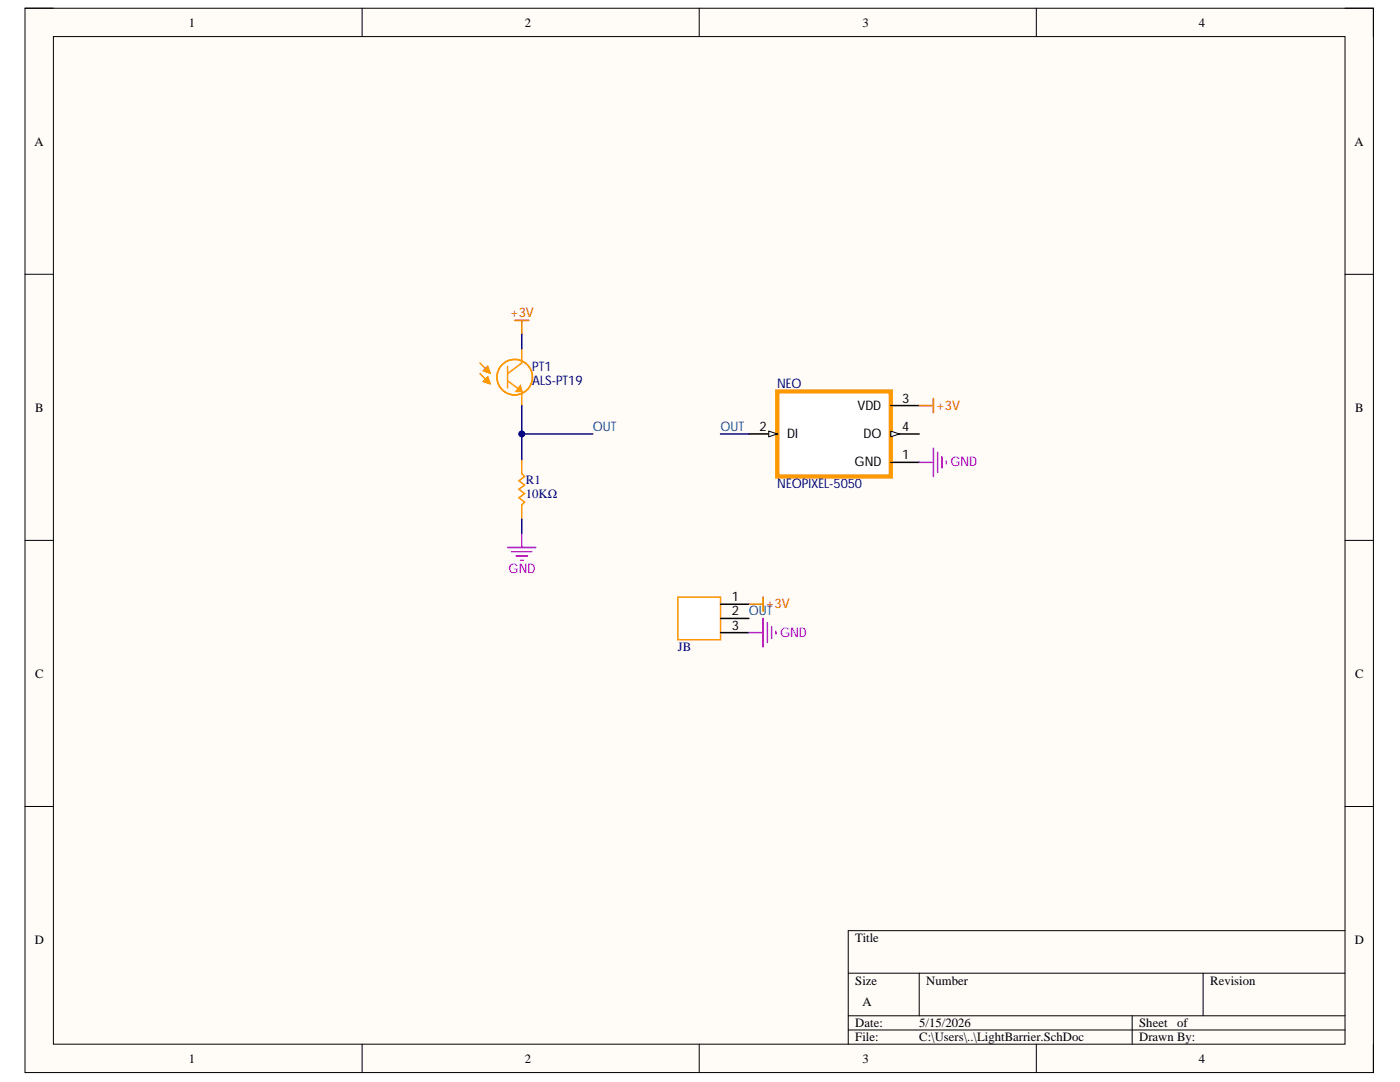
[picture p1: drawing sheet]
<svg xmlns="http://www.w3.org/2000/svg" width="279mm" height="216mm" viewBox="0 0 279 216" stroke-linecap="round" stroke-linejoin="round" font-family="sans-serif">
<path d="M5 1.6h269.1v212.4h-269.1z" fill-rule="evenodd" fill="#fffcf8"/>
<path d="M5 1.6h269.1v212.4h-269.1z" fill="none" stroke="#000" stroke-width=".2"/>
<path d="M10.7 7.3h257.7v201.1h-257.7z" fill-rule="evenodd" fill="#fffcf8"/>
<g fill="none" stroke="#000" stroke-width=".2">
<path d="M5 1.6h5.7M10.7 7.3h257.7v201.1h-257.7zM72.3 1.6v5.7M139.5 1.6v5.7M206.8 1.6v5.7M268.4 1.6h5.7v5.7M5 54.7h5.7M268.4 54.7h5.7M5 107.8h5.7M268.4 107.8h5.7M5 160.9h5.7M268.4 160.9h5.7"/>
<path d="M169.3 194.2h99.1M183.5 194.2v8.5M240.1 194.2v8.5M268.4 185.7h-99.1v22.7M72.3 208.4v5.6M139.5 208.4v5.6M169.3 202.7h99.1M169.3 205.5h99.1M206.8 208.4v5.6M225.9 202.7v5.7M274.1 208.4v5.6"/>
</g>
<path d="M95.8 72.4l2 2M95.8 74.6l2 1.9M96.5 74l1.3 .4M97.3 73.1l.5 1.3M97.3 75.3l.5 1.2-1.3-.4zM101.3 73.1v4.3M101.3 76l2.8 2.1M104.1 72.4l-2.8 2.2" fill="none" stroke="#f90" stroke-width=".3"/>
<path d="M97.3 73.1l-.8 .9M103.9 77.8l.2 .3" fill="none" stroke="#00f" stroke-width=".3"/>
<path d="M97.3 73.1l.5 1.3-1.3-.4z" fill="#f90"/>
<path d="M97.3 73.1l.5 1.3-1.3-.4z" fill="none" stroke="#f90" stroke-width=".3"/>
<path d="M103.9 77l.2 1.1h-1.1z" fill="#f90"/>
<path d="M103.9 77l.2 1.1h-1.1z" fill="none" stroke="#f90" stroke-width=".3"/>
<path d="M97.3 75.3l.5 1.2-1.3-.4z" fill="#f90"/>
<g fill="none" stroke="#f90" stroke-width=".3">
<path d="M97.3 75.3l.5 1.2-1.3-.4zM104.1 69.6v2.8M104.1 78.1v2.8M104.1 91.7v2.8l.6 .6-1.1 .8 1.1 .9-1.1 .8 1.1 .9-1.1 .8 1.1 .9-.6 .5v2.9"/>
<circle cx="102.7" cy="75.3" r="3.5"/>
</g>
<path d="M101.3 109.2h5.7M102.2 110.1h3.9M103 110.9h2.3M103.9 111.8h.5M104.1 106.4v2.8" fill="none" stroke="#90f" stroke-width=".3"/>
<path d="M102.7 63.9h2.9M104.1 63.9v2.9" fill="none" stroke="#f00" stroke-width=".3"/>
<path d="M155.1 78.1h22.7v17h-22.7z" fill-rule="evenodd" fill="#fff"/>
<path d="M155.1 78.1h22.7v17h-22.7z" fill="none" stroke="#f90" stroke-width=".85"/>
<path d="M149.5 86.6h5.6" fill="none" stroke="#000" stroke-width=".3"/>
<path d="M153.4 86l1.7 .6-1.7 .6z" fill="#f8fcff"/>
<path d="M153.4 86l1.7 .6-1.7 .6z" fill="none" stroke="#000" stroke-width=".2"/>
<path d="M177.8 80.9h5.7M177.8 86.6h5.7" fill="none" stroke="#000" stroke-width=".3"/>
<path d="M177.8 86l1.7 .6-1.7 .6z" fill="#f8fcff"/>
<path d="M177.8 86l1.7 .6-1.7 .6z" fill="none" stroke="#000" stroke-width=".2"/>
<path d="M177.8 92.3h5.7" fill="none" stroke="#000" stroke-width=".3"/>
<path d="M104.1 66.8v2.8M104.1 80.9v10.8" fill="none" stroke="#000080" stroke-width=".3"/>
<circle cx="104.1" cy="86.6" r=".57" fill="#000080"/>
<circle cx="104.1" cy="86.6" r=".57" fill="none" stroke="#000080" stroke-width=".2"/>
<path d="M104.1 86.6h14.2M104.1 103.6v2.8" fill="none" stroke="#000080" stroke-width=".3"/>
<circle cx="104.1" cy="86.6" r=".57" fill="#000080"/>
<circle cx="104.1" cy="86.6" r=".57" fill="none" stroke="#000080" stroke-width=".2"/>
<path d="M143.8 86.6h5.7" fill="none" stroke="#000080" stroke-width=".3"/>
<path d="M183.5 92.3h2.8M186.3 89.4v5.7M187.1 90.3v3.9M188 91.1v2.3M188.8 92v.5" fill="none" stroke="#90f" stroke-width=".3"/>
<path d="M135.3 119.2h8.5v8.5h-8.5z" fill-rule="evenodd" fill="#fff"/>
<path d="M135.3 119.2h8.5v8.5h-8.5z" fill="none" stroke="#f90" stroke-width=".3"/>
<path d="M143.8 120.6h5.7M143.8 123.4h5.7M143.8 126.2h5.7" fill="none" stroke="#000" stroke-width=".3"/>
<path d="M149.5 126.2h2.8M152.3 123.4v5.7M153.1 124.3v3.9M154 125.1v2.3M154.8 125.9v.6" fill="none" stroke="#90f" stroke-width=".3"/>
<path d="M186.3 79.5v2.8M183.5 80.9h2.8M152.3 119.2v2.8M149.5 120.6h2.8" fill="none" stroke="#f00" stroke-width=".3"/>
<g font-size="2.6" fill="#f00">
<text x="101.8" y="63.3">+3V</text>
<text x="186.8" y="81.7">+3V</text>
<text x="152.8" y="121.4">+3V</text>
</g>
<g font-size="2.6" fill="#000080">
<text x="106.2" y="74">PT1</text>
<text x="106.2" y="76.8">ALS-PT19</text>
<text x="155.1" y="77.5">NEO</text>
<text x="155.1" y="97.3">NEOPIXEL-5050</text>
</g>
<g font-size="2.6">
<text x="171.2" y="81.7">VDD</text>
<text x="180" y="80.3">3</text>
<text x="151.6" y="86">2</text>
<text x="157.1" y="87.4">DI</text>
<text x="172.3" y="87.4">DO</text>
<text x="180" y="86">4</text>
<text x="170.6" y="93.1">GND</text>
<text x="180" y="91.6">1</text>
<text x="146" y="120">1</text>
<text x="146" y="122.8">2 OUT</text>
<text x="146" y="125.6">3</text>
</g>
<g font-size="2.6" fill="#0b5394">
<text x="118.3" y="86">OUT</text>
<text x="143.8" y="86">OUT</text>
</g>
<g font-size="2.6" fill="#90f">
<text x="189.7" y="93.1">GND</text>
<text x="101.5" y="114.3">GND</text>
<text x="155.7" y="127.1">GND</text>
</g>
<g font-size="2.5">
<text x="37.7" y="5.3">1</text>
<text x="104.7" y="5.3">2</text>
<text x="172.1" y="5.3">3</text>
<text x="239.2" y="5.3">4</text>
<text x="6.9" y="29.1">A</text>
<text x="270.3" y="29.1">A</text>
<text x="7" y="82.2">B</text>
<text x="270.5" y="82.2">B</text>
<text x="7" y="135.2">C</text>
<text x="270.5" y="135.2">C</text>
<text x="6.9" y="188.3">D</text>
<text x="170.7" y="188">Title</text>
<text x="270.4" y="188.3">D</text>
<text x="170.7" y="196.5">Size</text>
<text x="184.9" y="196.5">Number</text>
<text x="241.5" y="196.5">Revision</text>
<text x="172.1" y="200.7">A</text>
<text x="170.7" y="205">Date:</text>
<text x="170.7" y="207.8">File:</text>
<text x="183.5" y="205">5/15/2026</text>
<text x="183.5" y="207.8">C:\Users\..\LightBarrier.SchDoc</text>
<text x="227.4" y="205">Sheet</text>
<text x="227.4" y="207.8">Drawn By:</text>
<text x="234.9" y="205">of</text>
<text x="37.7" y="212">1</text>
<text x="104.7" y="212">2</text>
<text x="172.1" y="212">3</text>
<text x="239.2" y="212">4</text>
</g>
<g font-size="2.5" fill="#000080">
<text x="105" y="96.5">R1</text>
<text x="105" y="99.3">10KΩ</text>
<text x="135.3" y="129.9">JB</text>
</g>
</svg>
